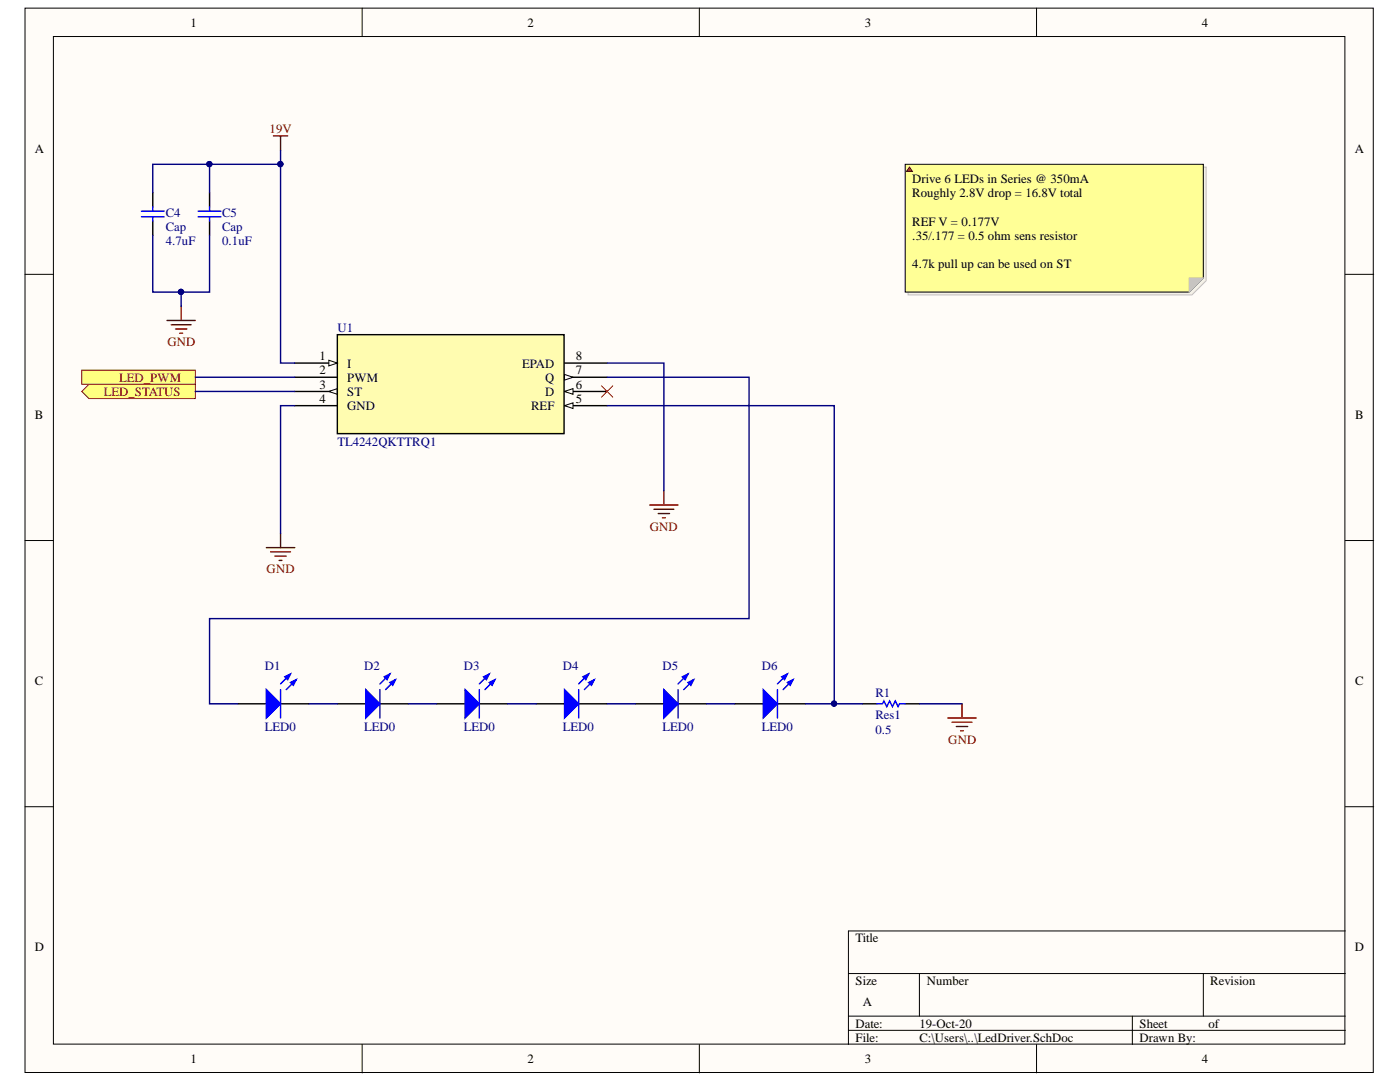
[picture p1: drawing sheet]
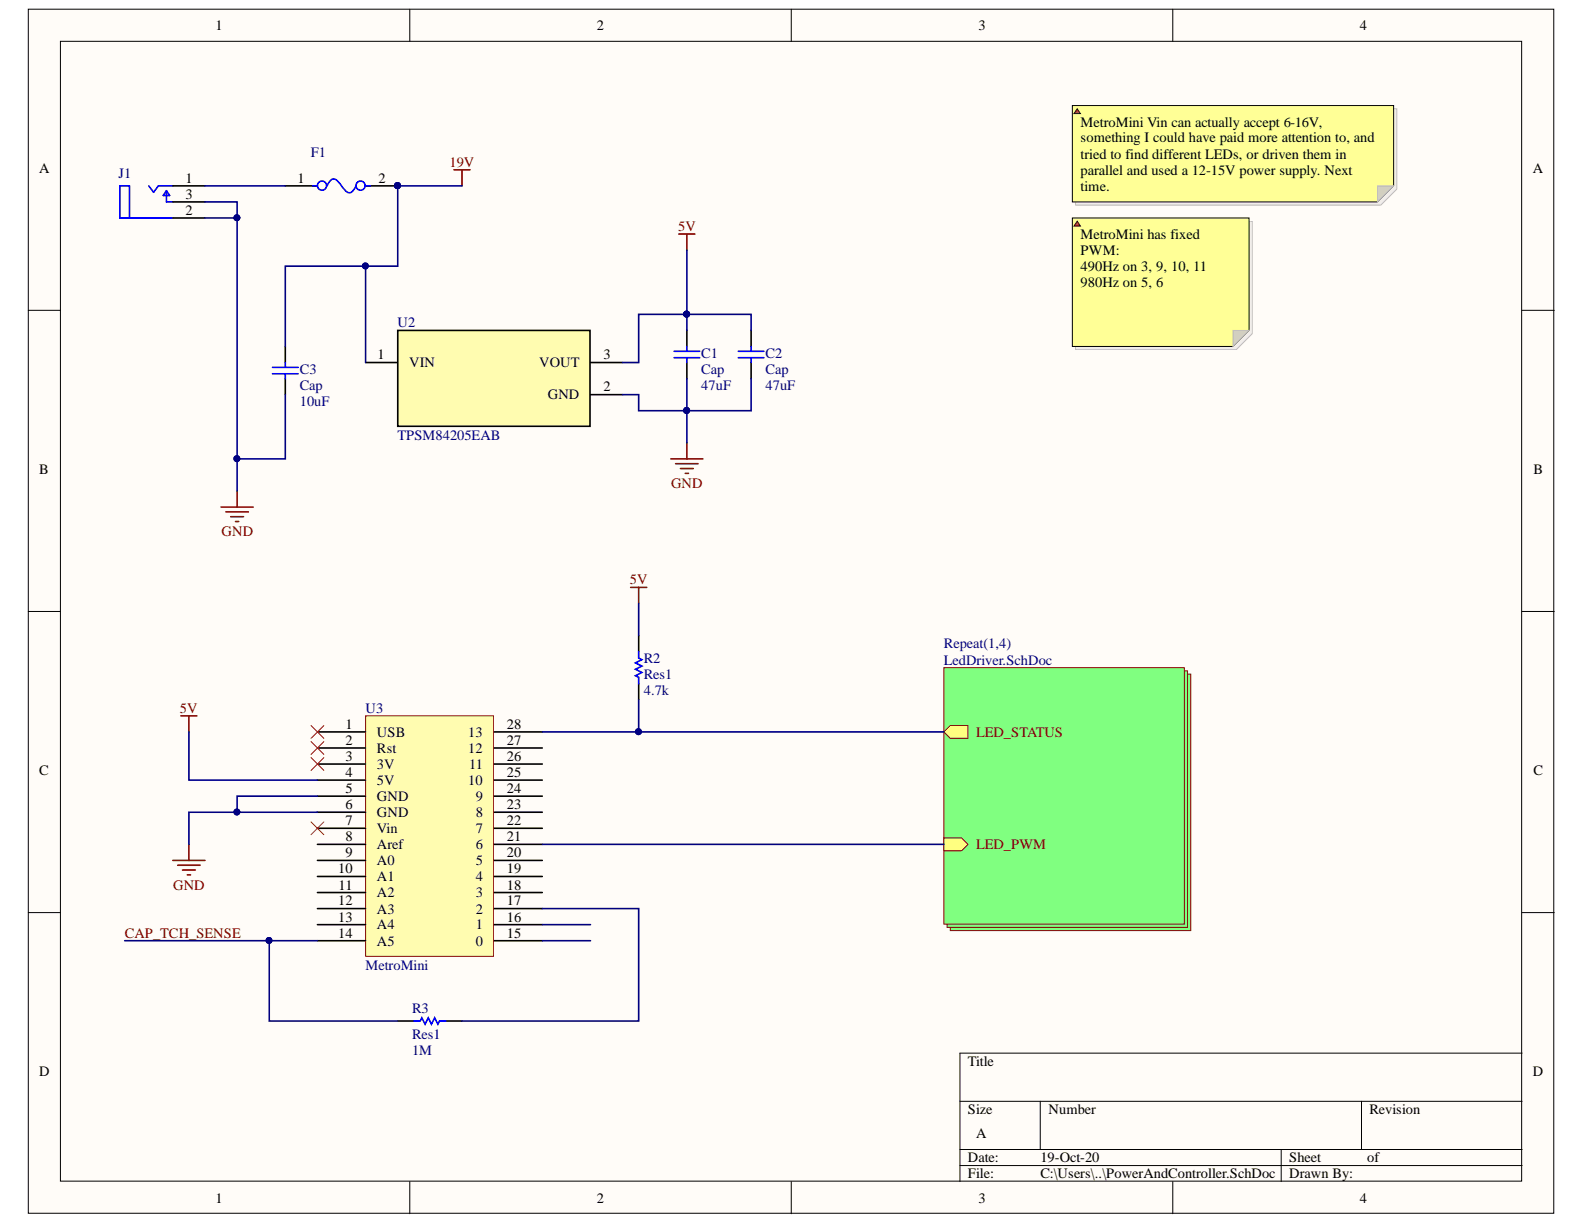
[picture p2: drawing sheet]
# Altium project CircuitLamp.PrjPcb
2 sheets, 19 parts. Net scope: hierarchical (ports join the sheet entries above them; power ports are global).
Board files: SinglePanelOpaque.PcbDoc, Panelized.PcbDoc, mousebite.PcbDoc, mousebiteAngled.PcbDoc, SinglePanelTransparent.PcbDoc
Sheets:
  PowerAndController.SchDoc
    Repeat(1,4) = LedDriver.SchDoc

## Sheet PowerAndController.SchDoc
size A

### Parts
C1  Cap  value 47uF  [RAD-0.3]
C2  Cap  value 47uF  [RAD-0.3]
C3  Cap  value 10uF  [RAD-0.3]
F1  04611.25ER  [FP-0461-MFG]
J1  RASM722PTR13X  [FP-RASM722PTR13X-MFG]
R2  Res1  value 4.7k  [AXIAL-0.3]
R3  Res1  value 1M  [AXIAL-0.3]
U2  TPSM84205EAB  [EAB0003A]
U3  MetroMini

### Sub-sheets
Repeat(1,4) = LedDriver.SchDoc: LED_STATUS (out), LED_PWM (in)

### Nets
5V: C1.2 C2.2 R2.2 U2.3(VOUT) U3.4(5V)
19V: C3.2 F1.2 U2.1(VIN)
GND: C1.1 C2.1 C3.1 J1.2(SLEEVE_TERMINAL) J1.3(SHUNT_TERMINAL) U2.2(GND) U3.5(GND) U3.6(GND)
CAP_TCH_SENSE: R3.1 U3.14(A5)
NetF1_1: F1.1 J1.1(TIP_TERMINAL(CENTER_PIN))
NetR2_1: R2.1 U3.28(13) ; sheet Repeat(1,4)/LED_STATUS
NetR3_2: R3.2 U3.17(2)
NetU1_2: U3.21(6) ; sheet Repeat(1,4)/LED_PWM

Not connected (* = marked no-connect by the designer): U3 1(USB)* 2(Rst)* 3(3V)* 7(Vin)* 8(Aref) 9(A0) 10(A1) 11(A2) 12(A3) 13(A4) 15(0) 16(1) 18(3) 19(4) 20(5) 22(7) 23(8) 24(9) 25(10) 26(11) 27(12)

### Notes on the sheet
- MetroMini Vin can actually accept 6-16V, something I could have paid more attention to, and tried to find different LEDs, or driven them in parallel and used a 12-15V power supply. Next time.
- MetroMini has fixed PWM:
  490Hz on 3, 9, 10, 11
  980Hz on 5, 6

## Sheet LedDriver.SchDoc
size A

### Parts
C4  Cap  value 4.7uF  [RAD-0.3]
C5  Cap  value 0.1uF  [RAD-0.3]
D1  LED0  [LED-0]
D2  LED0  [LED-0]
D3  LED0  [LED-0]
D4  LED0  [LED-0]
D5  LED0  [LED-0]
D6  LED0  [LED-0]
R1  Res1  value 0.5  [AXIAL-0.3]
U1  TL4242QKTTRQ1  [KTT7]

### Ports
LED_PWM, LED_STATUS (out)

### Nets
19V: C4.2 C5.2 U1.1(I)
GND: C4.1 C5.1 R1.2 U1.4(GND) U1.8(EPAD)
NetD1_1: D1.1(A) U1.7(Q)
NetD1_2: D1.2(K) D2.1(A)
NetD2_2: D2.2(K) D3.1(A)
NetD3_2: D3.2(K) D4.1(A)
NetD4_2: D4.2(K) D5.1(A)
NetD5_2: D5.2(K) D6.1(A)
NetD6_2: D6.2(K) R1.1 U1.5(REF)
NetR2_1: U1.3(ST) ; port LED_STATUS
NetU1_2: U1.2(PWM) ; port LED_PWM

Not connected (* = marked no-connect by the designer): U1 6(D)*

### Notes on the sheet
- Drive 6 LEDs in Series @ 350mA
  Roughly 2.8V drop = 16.8V total
  REF V = 0.177V
  .35/.177 = 0.5 ohm sens resistor
  4.7k pull up can be used on ST

## Nets that join several sheets
19V: PowerAndController (C3.2 F1.2 U2.1), LedDriver (C4.2 C5.2 U1.1)
GND: PowerAndController (8 pins), LedDriver (5 pins)
NetR2_1: PowerAndController (R2.1 U3.28), LedDriver (U1.3)
NetU1_2: PowerAndController (U3.21), LedDriver (U1.2)
